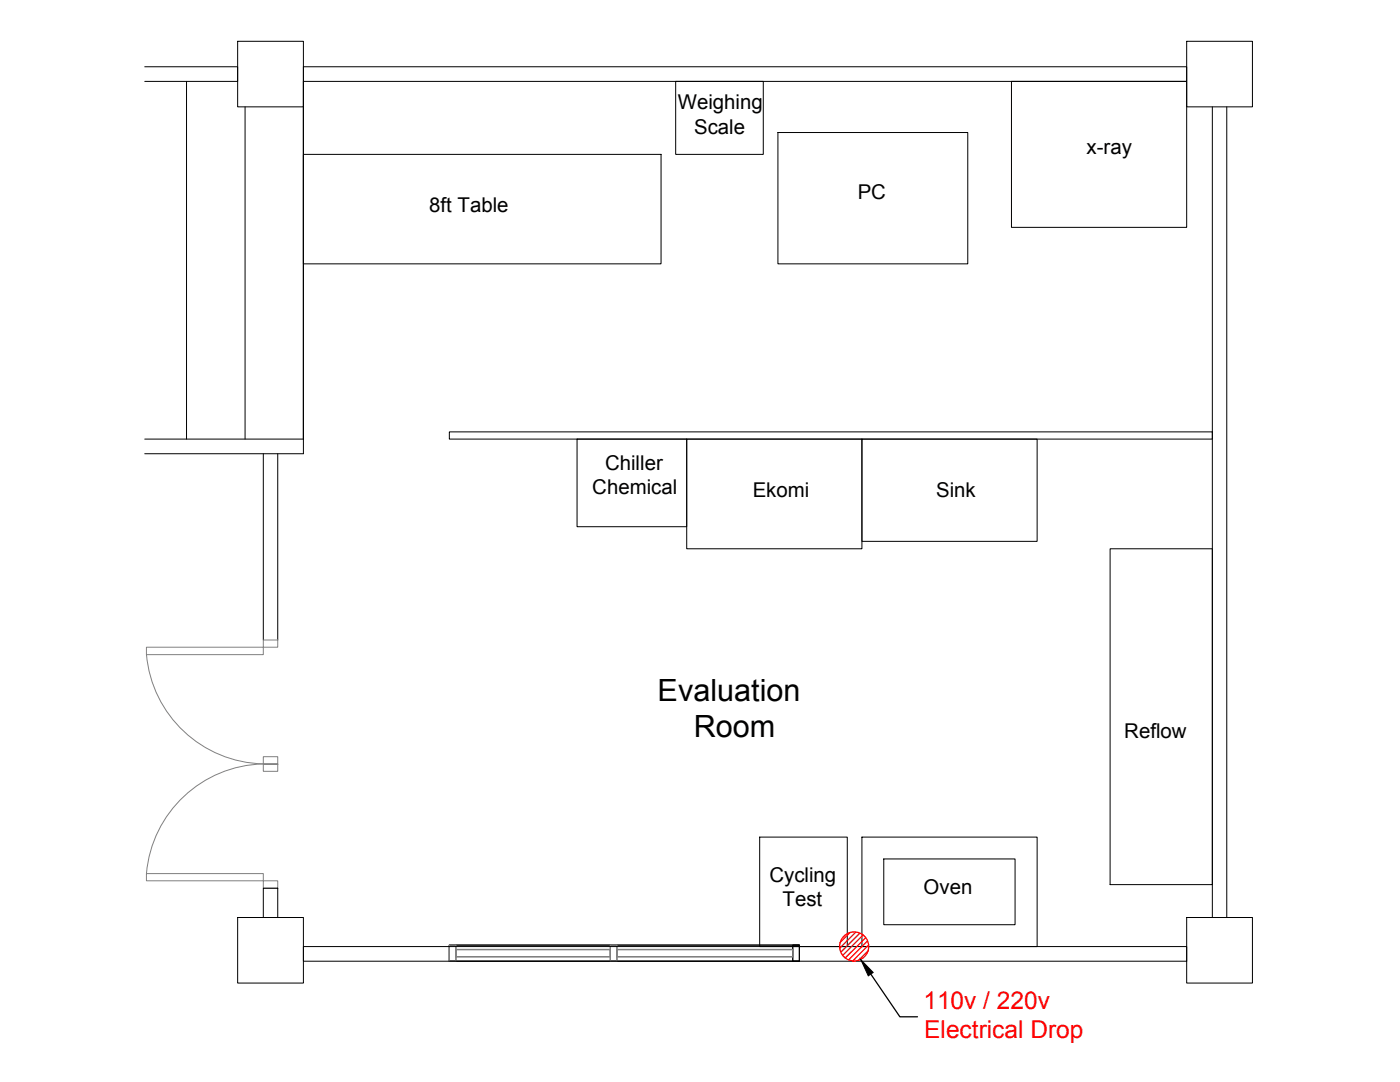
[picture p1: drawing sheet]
<svg xmlns="http://www.w3.org/2000/svg" width="279mm" height="216mm" viewBox="0 0 279 216" stroke-linecap="round" stroke-linejoin="round" font-family="sans-serif">
<!-- layer: EXISTING BUILDING -->
<g fill="none" stroke="#000" stroke-width=".2">
<path d="M28.9 13.3h18.5v2.9h-18.5M37.2 16.2v71.4M47.4 8.2h13.2v13.1h-13.2zM60.6 13.3h176.2v2.9h-176.2zM60.6 16.2v74.3h-31.7M134.8 16.2h17.5v14.6h-17.5zM201.9 16.2h34.9v29.2h-34.9zM236.8 8.2h13.2v13.1h-13.2zM48.9 21.3v66.3M60.6 30.8h71.3v21.8h-71.3zM155.3 26.4h37.8v26.2h-37.8zM241.9 21.3v161.8"/>
<path d="M244.8 21.3v161.8M28.9 87.6h31.7M52.5 90.5v37.2M55.4 90.5v37.2M89.7 86.2h152.2v1.4h-152.2zM115.2 87.6h21.8v17.5h-21.8zM137 87.6h35v21.9h-35zM172 87.6h35v20.4h-35zM221.5 109.5h20.4v67h-20.4zM52.5 177.2h2.9v5.9h-2.9zM151.6 167h17.5v21.9h-17.5zM172 167h35v21.9h-35z"/>
<path d="M176.4 171.4h26.2v13.1h-26.2zM47.4 183.1h13.2v13.1h-13.2zM60.6 188.9h176.2v2.9h-176.2zM158.2 188.6h1.3v3.2h-1.3zM159.5 188.6h-69.8v3.2h69.8M236.8 183.1h13.2v13.1h-13.2z"/>
</g>
<!-- layer: baseplan -->
<path d="M89.7 188.6h1.3v3.2h-1.3zM91 189.5h30.8v1.4h-30.8zM121.8 188.6h1.3v3.2h-1.3zM123.1 189.5h35.1v1.4h-35.1z" fill="none" stroke="#808080" stroke-width=".25"/>
<!-- layer: Structure -->
<path d="M29.2 129.1h23.3v1.5h-23.3zM29.2 130.6a24 24 0 0 0 23.3 21.8 23.9 23.9 0 0 0-23.3 21.9M52.5 127.7h2.9v1.4h-2.9zM52.5 151h2.9v1.5h-2.9zM52.5 152.5h2.9v1.4h-2.9zM52.5 152.5h2.9M29.2 174.3h23.3v1.5h-23.3zM52.5 175.8h2.9v1.4h-2.9z" fill="none" stroke="#808080" stroke-width=".2"/>
<!-- layer: 0 -->
<g fill="none" stroke="#f00" stroke-width=".25">
<path d="M169.6 186.1l-1.9 1.9M170.8 186l-3.2 3.2M171.6 186.2l-3.8 3.8M172.3 186.5l-4.1 4.2M172.8 187.1l-4.1 4.1M173.2 187.7l-3.9 3.8M173.3 189.6l-2 2.1M173.4 188.5l-3.2 3.3"/>
<circle cx="170.5" cy="188.9" r="2.9"/>
</g>
<path d="M171.8 191.5l2.5 2.5-1 .7z" fill="#000" stroke="#000" stroke-width=".2"/>
<path d="M173.8 194.4l5.8 8.5h3.5" fill="none" stroke="#000" stroke-width=".25"/>
<g font-size="6.1">
<text x="131.2" y="139.9">Evaluation</text>
<text x="138.4" y="147.1">Room</text>
</g>
<g font-size="4.9" fill="#f00">
<text x="184.3" y="201.3">110v / 220v</text>
<text x="184.5" y="207.1">Electrical Drop</text>
</g>
<g font-size="4.1">
<text x="135.3" y="21.7">Weighing</text>
<text x="138.5" y="26.7">Scale</text>
<text x="216.8" y="30.6">x-ray</text>
<text x="171.2" y="39.7">PC</text>
<text x="85.7" y="42.4">8ft Table</text>
<text x="120.7" y="93.8">Chiller</text>
<text x="118.2" y="98.6">Chemical</text>
<text x="150.2" y="99.1">Ekomi</text>
<text x="186.8" y="99.1">Sink</text>
<text x="224.4" y="147.2">Reflow</text>
<text x="153.6" y="176.1">Cycling</text>
<text x="184.3" y="178.5">Oven</text>
<text x="156.2" y="180.9">Test</text>
</g>
</svg>
